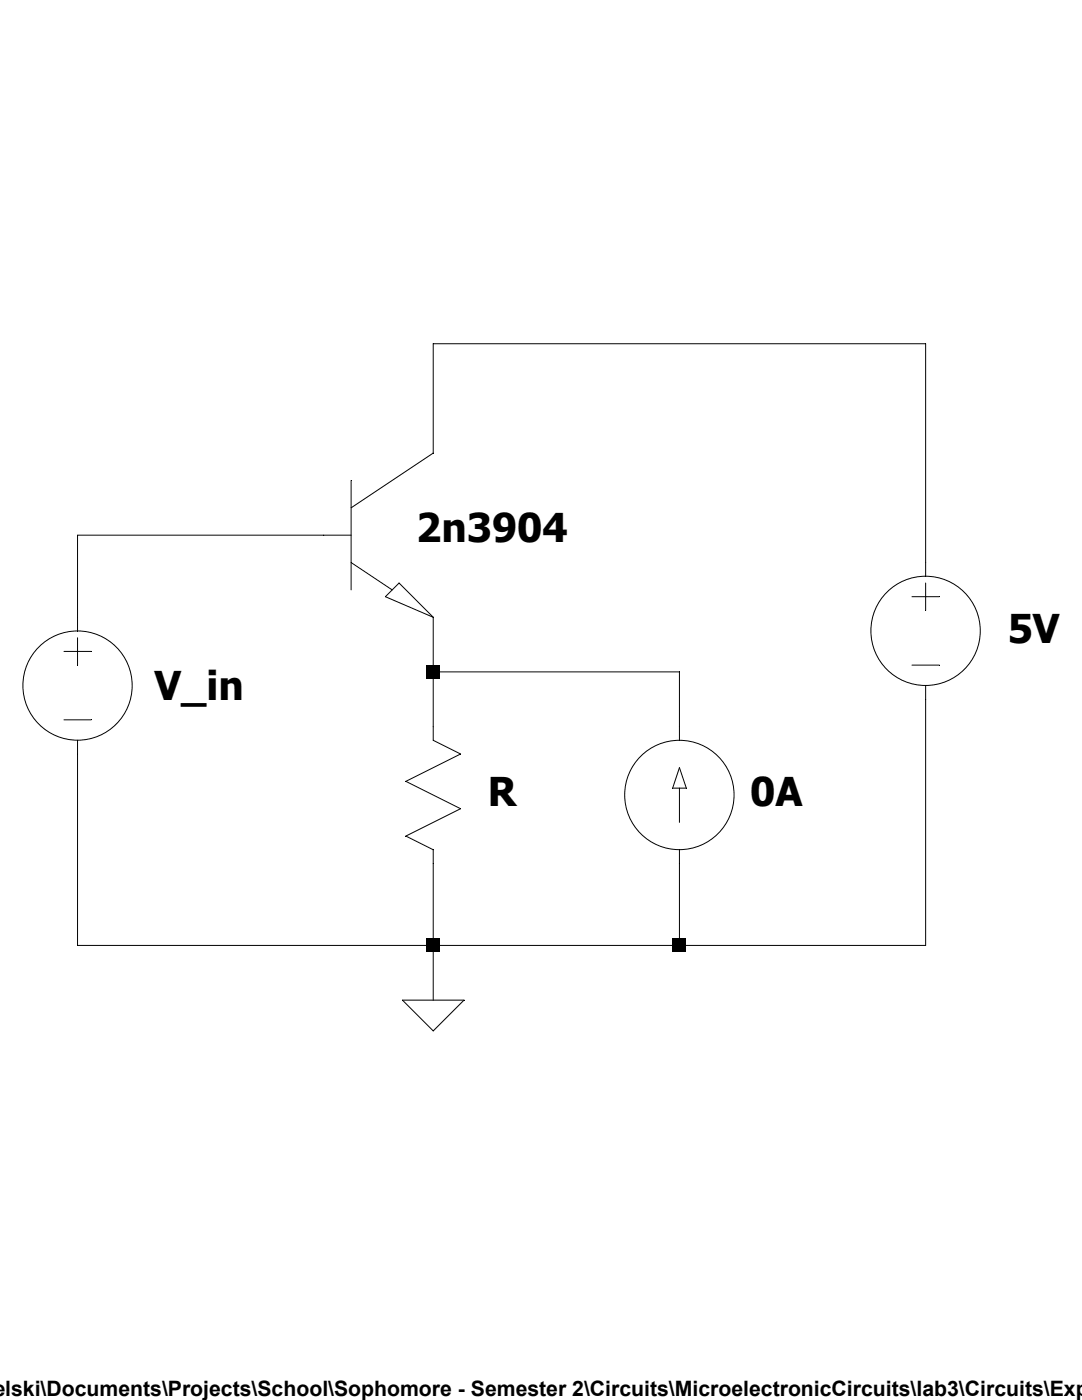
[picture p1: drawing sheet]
Version 4
SHEET 1 880 680
WIRE 608 -32 320 -32
WIRE 320 32 320 -32
WIRE 256 80 112 80
WIRE 608 96 608 -32
WIRE 112 128 112 80
WIRE 320 160 320 128
WIRE 464 160 320 160
WIRE 320 192 320 160
WIRE 464 192 464 160
WIRE 112 320 112 208
WIRE 320 320 320 272
WIRE 320 320 112 320
WIRE 464 320 464 272
WIRE 464 320 320 320
WIRE 608 320 608 176
WIRE 608 320 464 320
WIRE 320 352 320 320
FLAG 320 352 0
SYMBOL voltage 112 112 R0
WINDOW 0 24 16 Invisible 2
WINDOW 3 45 55 Left 2
SYMATTR InstName V1
SYMATTR Value V_in
SYMBOL voltage 608 80 R0
WINDOW 0 24 16 Invisible 2
WINDOW 3 48 54 Left 2
SYMATTR InstName V2
SYMATTR Value 5V
SYMBOL npn 256 32 R0
WINDOW 0 56 32 Invisible 2
WINDOW 3 54 43 Left 2
SYMATTR InstName Q1
SYMATTR Value 2n3904
SYMBOL res 304 176 R0
WINDOW 0 36 40 Invisible 2
WINDOW 3 48 53 Left 2
SYMATTR InstName R1
SYMBOL current 464 272 R180
WINDOW 0 24 80 Invisible 2
WINDOW 3 -72 43 Left 2
SYMATTR InstName I2
SYMATTR Value 0A
